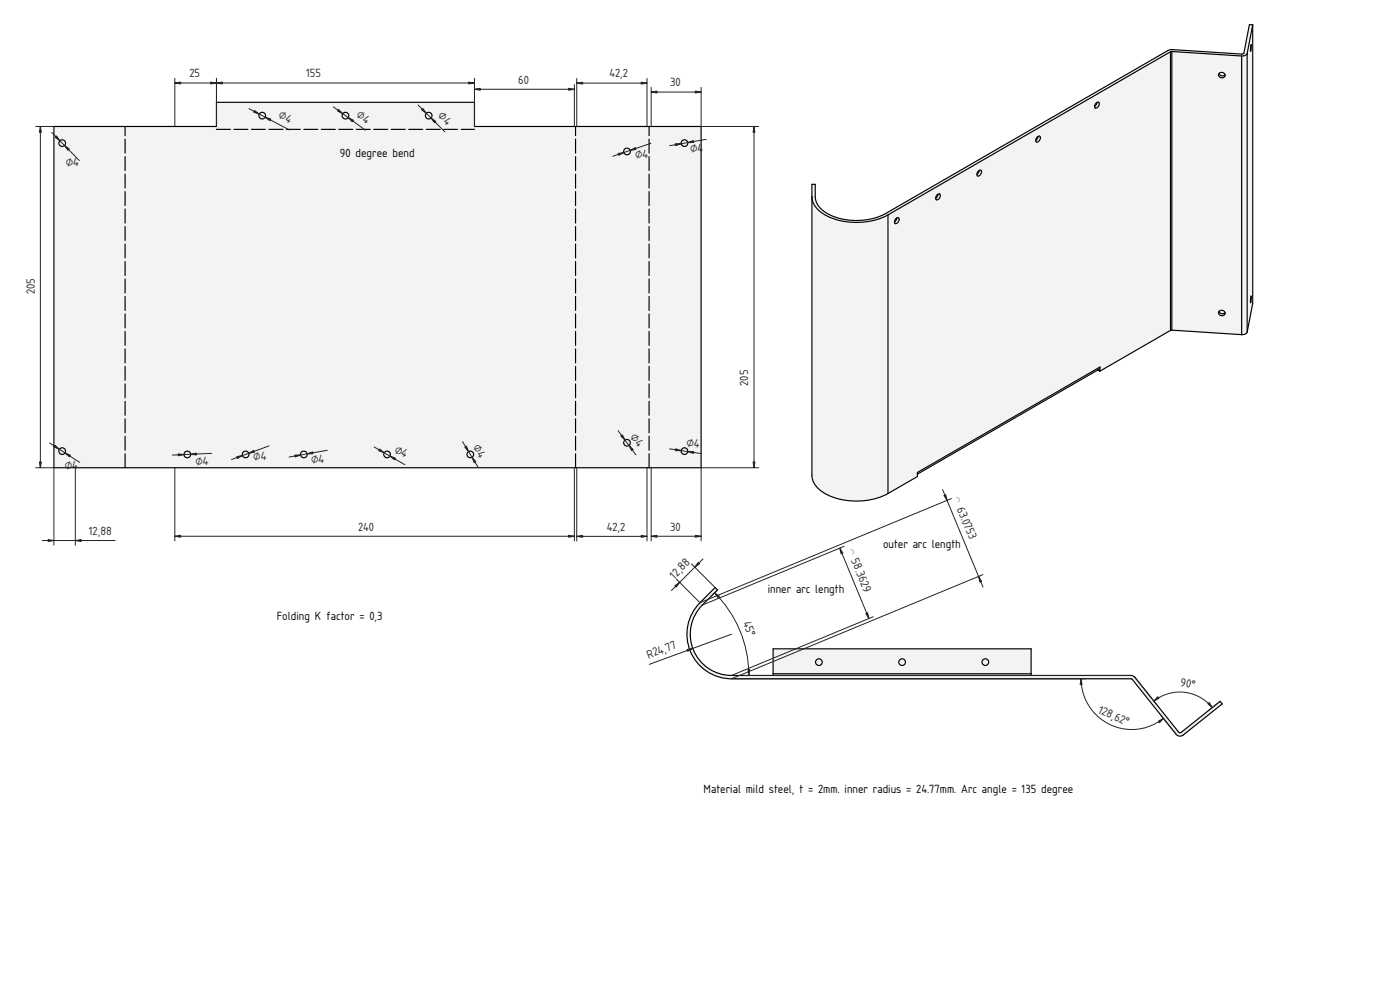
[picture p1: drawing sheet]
<svg xmlns="http://www.w3.org/2000/svg" width="841mm" height="594mm" viewBox="0 0 841 594" stroke-linecap="round" stroke-linejoin="round" font-family="sans-serif">
<g fill="#f1f3f5">
<path d="M488 111h2v7a16 16 0 0 0 13 13 39 39 0 0 0 29-3l170-98h2l43 2 4-17h2v167l-4 18-1 1h-2l-43-3-42 25-2-1-108 63v1l-18 10a40 40 0 0 1-41-2 12 12 0 0 1-4-8z" fill-rule="evenodd"/>
<path d="M533 129l170-98v167l-42 25v-2l-110 63v2l-18 10z" fill-rule="evenodd"/>
<path d="M488 118a16 16 0 0 0 13 13 43 43 0 0 0 32-2v167a40 40 0 0 1-41-2 12 12 0 0 1-4-8z" fill-rule="evenodd"/>
<path d="M704 31l42 3v167l-42-3z" fill-rule="evenodd"/>
<path d="M753 15v167l-4 17v-167z" fill-rule="evenodd"/>
<path d="M746 34l2-1 1-1v167l-1 2h-1h-1z" fill-rule="evenodd"/>
<path d="M488 111h2v7a16 16 0 0 0 13 13 39 39 0 0 0 29-3l170-98h2l43 2 4-17h2l-4 17-1 1-2 1-43-3-170 98a40 40 0 0 1-41-2 12 12 0 0 1-4-9z" fill-rule="evenodd"/>
<path d="M703 31h1v167h-1z" fill-rule="evenodd"/>
<path d="M551 284l110-63-1 1-109 63z" fill-rule="evenodd"/>
<path d="M733 187a1.8 1.8 0 0 1 3 0 1.8 1.8 0 0 1-2 3 1.7 1.7 0 0 1-2-1 1.7 1.7 0 0 1 1-2z" fill-rule="evenodd"/>
<path d="M733 44a1.8 1.8 0 0 1 3 0 1.8 1.8 0 0 1-2 3 1.7 1.7 0 0 1-2-1 1.7 1.7 0 0 1 1-2z" fill-rule="evenodd"/>
<path d="M538 131a1.2 1.2 0 0 1 2 0 1.2 1.2 0 0 1 0 2 1.4 1.4 0 0 1-2 1 1.4 1.4 0 0 1 0-2z" fill-rule="evenodd"/>
<path d="M588 103a1.2 1.2 0 0 1 2 0 1.2 1.2 0 0 1-1 1 1.4 1.4 0 0 1-2 2 1.5 1.5 0 0 1 0-3z" fill-rule="evenodd"/>
<path d="M623 82a1.2 1.2 0 0 1 2 0 1.2 1.2 0 0 1 0 2 1.4 1.4 0 0 1-2 1 1.4 1.4 0 0 1 0-2z" fill-rule="evenodd"/>
<path d="M563 117a1.2 1.2 0 0 1 2 0 1.2 1.2 0 0 1 0 2 1.4 1.4 0 0 1-2 1 1.4 1.4 0 0 1-1-2z" fill-rule="evenodd"/>
<path d="M659 62a1.2 1.2 0 0 1 1 0 1.2 1.2 0 0 1 0 2 1.4 1.4 0 0 1-2 1 1.4 1.4 0 0 1 0-2z" fill-rule="evenodd"/>
<path d="M539 131a1.5 1.5 0 0 1 1 1 1.5 1.5 0 0 1-1 2 .9 .9 0 0 1-1 0 .9 .9 0 0 1 0-1z" fill-rule="evenodd"/>
<path d="M588 102h1a1.5 1.5 0 0 1 1 2 1.5 1.5 0 0 1-1 1 1.1 1.1 0 0 1-2 1 1.1 1.1 0 0 1 1-2z" fill-rule="evenodd"/>
<path d="M624 82a1.5 1.5 0 0 1 1 1 1.5 1.5 0 0 1-1 2 .9 .9 0 0 1-1 0 .9 .9 0 0 1 0-1z" fill-rule="evenodd"/>
<path d="M659 62v-1a1.5 1.5 0 0 1 2 2 1.5 1.5 0 0 1-2 1 .9 .9 0 0 1-1 1 1 1 0 0 1 0-2z" fill-rule="evenodd"/>
<path d="M563 117h1a1.5 1.5 0 0 1 1 1 1.5 1.5 0 0 1-1 1 .9 .9 0 0 1-1 1 1 1 0 0 1 0-2z" fill-rule="evenodd"/>
<path d="M733 187a1.8 1.8 0 0 1 2-1 1.8 1.8 0 0 1 1 2 1.8 1.8 0 0 1-2 0 1.8 1.8 0 0 1-1-1z" fill-rule="evenodd"/>
<path d="M733 44a1.8 1.8 0 0 1 2 0 1.8 1.8 0 0 1 1 1 1.8 1.8 0 0 1-2 1 1.8 1.8 0 0 1-1-2z" fill-rule="evenodd"/>
<path d="M732 187a2.2 2.2 0 0 0 4 1 1.9 1.9 0 0 1-2 2 1.9 1.9 0 0 1-2-3z" fill-rule="evenodd"/>
<path d="M732 44a2.2 2.2 0 0 0 4 1 1.9 1.9 0 0 1-2 2 1.9 1.9 0 0 1-2-3z" fill-rule="evenodd"/>
<path d="M563 117l-1 2z" fill-rule="evenodd"/>
<path d="M659 62l-1 2z" fill-rule="evenodd"/>
<path d="M623 82h1l-2 2z" fill-rule="evenodd"/>
<path d="M588 103v-1l-1 3z" fill-rule="evenodd"/>
<path d="M538 131h1l-2 2z" fill-rule="evenodd"/>
<path d="M752 178l-1 4z" fill-rule="evenodd"/>
<path d="M752 27l-1 4z" fill-rule="evenodd"/>
<path d="M661 221v2l-2-1z" fill-rule="evenodd"/>
</g>
<g fill="none" stroke="#000" stroke-width=".7">
<path d="M753 15h-2l-4 17-43-2h-2l-170 98a37 37 0 0 1-39-2l-2-3-1-3v-9h-2v175a16 16 0 0 0 13 13 43 43 0 0 0 32-3M753 15v167l-4 17M753 15l-4 17M703 31v167M703 31l-170 98M704 31h-1M704 31v167M704 31l42 3M746 34v167M749 32l-1 1-2 1M749 32v167M752 27l-1 4z"/>
<path d="M732 44a2.2 2.2 0 0 0 4 1M732 44a2 2 0 0 1 4 0 2 2 0 0 1-1 3 2 2 0 0 1-3-2zM658 62a1.3 1.3 0 0 1 2 0 1.3 1.3 0 0 1 0 2 1.3 1.3 0 0 1-2 1 1.3 1.3 0 0 1 0-2zM659 62l-1 2M623 82a1.3 1.3 0 0 1 2 0 1.3 1.3 0 0 1-1 2 1.3 1.3 0 0 1-2 1 1.3 1.3 0 0 1 1-2zM624 82l-2 2M488 118a16 16 0 0 0 13 13 43 43 0 0 0 32-2M563 117a1.3 1.3 0 0 1 2 0 1.3 1.3 0 0 1-1 2 1.3 1.3 0 0 1-2 1 1.3 1.3 0 0 1 0-2zM563 117l-1 2M588 103a1.3 1.3 0 0 1 2 0 1.3 1.3 0 0 1-1 2 1.3 1.3 0 0 1-2 1 1.5 1.5 0 0 1 0-3zM588 102l-1 3M533 129v167"/>
<path d="M538 131a1.3 1.3 0 0 1 2 0 1.3 1.3 0 0 1 0 2 1.3 1.3 0 0 1-2 1 1.3 1.3 0 0 1 0-2zM539 131l-2 2M752 178l-1 4zM703 198l-42 25M704 198h-1M704 198l42 3M732 187a2.2 2.2 0 0 0 4 1M732 187a2 2 0 0 1 4 0 2 2 0 0 1-1 3 2 2 0 0 1-3-2zM749 199l-1 2h-2M659 222l2 1M661 221l-1 1-109 63M661 221l-110 63v2l-18 10"/>
<path d="M661 221v2"/>
</g>
<g fill="#f1f3f5">
<path d="M430 353l1 1-9 9a25 25 0 0 0-5 27 25 25 0 0 0 22 16h25v-16h155v16h62l28 34 24-19 1 2-23 19h-2l-2-1-28-33h-240a27 27 0 0 1-24-17 27 27 0 0 1 6-29z" fill-rule="evenodd"/>
<path d="M464 390h155v15h-155z" fill-rule="evenodd"/>
<path d="M430 353l1 1-9 9a25 25 0 0 0-5 27 25 25 0 0 0 22 16h241l2 1 27 33 24-19 1 2-23 19h-2l-2-1-28-33h-240a27 27 0 0 1-24-17 27 27 0 0 1 6-29z" fill-rule="evenodd"/>
<path d="M464 405h155v1h-155z" fill-rule="evenodd"/>
<circle cx="542" cy="398" r="2"/>
<circle cx="592" cy="398" r="2"/>
<circle cx="492" cy="398" r="2"/>
</g>
<g fill="none" stroke="#000" stroke-width=".7">
<path d="M421 362l9-9 1 1-9 9a25 25 0 0 0-5 27 25 25 0 0 0 22 16h241l2 1 27 33 24-19 1 2-23 19h-2l-2-1-28-33h-240a27 27 0 0 1-24-17 27 27 0 0 1 6-29zM464 406v-16h155v16M464 405h155"/>
<circle cx="492" cy="398" r="2"/>
<circle cx="542" cy="398" r="2"/>
<circle cx="592" cy="398" r="2"/>
</g>
<g fill="none" stroke="#212529" stroke-width=".6">
<path d="M566 294l25 59M572 299l-151 63-15-14M415 339l15 14M422 336l-19 19M504 329l18 43M507 328l-85 35M429 356a70 70 0 0 1 21 50M431 354l-4 4M590 345l-151 63h213M525 370l-86 36M439 381l-49 18M447 406h232"/>
<path d="M649 408a30 30 0 0 0 18 27 30 30 0 0 0 32-3M682 407l13 16M693 421a25 25 0 0 1 35 4M697 429l10 12M733 421l-7 6"/>
</g>
<g fill="#212529" stroke="#212529" stroke-width=".6">
<path d="M449 402h1v4z"/>
<path d="M429 356l3 2-1 1z"/>
<path d="M419 338l1 1-3 2z"/>
<path d="M405 352l3-2-2 3z"/>
<path d="M413 390l3-1-3 2z"/>
<path d="M504 329l2 3-1 1z"/>
<path d="M520 369l1-1 1 4z"/>
<path d="M567 298l1-1 1 4z"/>
<path d="M588 346l2 3-1 1z"/>
<path d="M726 423v-1l2 3z"/>
<path d="M696 419l-3 2z"/>
<path d="M696 433l3-1-2 2z"/>
<path d="M649 408l1 3h-1z"/>
</g>
<g fill="#f1f3f5">
<path d="M32 76h98v-15h155v15h136v205h-389z" fill-rule="evenodd"/>
<path d="M75 76h55v-15h155v15h61v205h-271z" fill-rule="evenodd"/>
<path d="M346 76h44v205h-44z" fill-rule="evenodd"/>
<path d="M32 76h43v205h-43z" fill-rule="evenodd"/>
<path d="M390 76h31v205h-31z" fill-rule="evenodd"/>
<circle cx="37" cy="271" r="2"/>
<circle cx="148" cy="273" r="2"/>
<circle cx="283" cy="273" r="2"/>
<circle cx="411" cy="271" r="2"/>
<circle cx="377" cy="91" r="2"/>
<circle cx="37" cy="86" r="2"/>
<circle cx="233" cy="273" r="2"/>
<circle cx="113" cy="273" r="2"/>
<circle cx="158" cy="69" r="2"/>
<circle cx="258" cy="69" r="2"/>
<circle cx="208" cy="69" r="2"/>
<circle cx="183" cy="273" r="2"/>
<circle cx="377" cy="266" r="2"/>
<circle cx="411" cy="86" r="2"/>
</g>
<g fill="none" stroke="#000" stroke-width=".7">
<path d="M32 76h98v-15h155v15h136v205h-389z"/>
<circle cx="158" cy="69" r="2"/>
<circle cx="208" cy="69" r="2"/>
<circle cx="258" cy="69" r="2"/>
<circle cx="37" cy="86" r="2"/>
<circle cx="377" cy="91" r="2"/>
<circle cx="411" cy="86" r="2"/>
<circle cx="37" cy="271" r="2"/>
<circle cx="113" cy="273" r="2"/>
<circle cx="148" cy="273" r="2"/>
<circle cx="183" cy="273" r="2"/>
<circle cx="233" cy="273" r="2"/>
<circle cx="283" cy="273" r="2"/>
<circle cx="377" cy="266" r="2"/>
<circle cx="411" cy="271" r="2"/>
</g>
<path d="M130 78h155M75 281v-205M346 281v-205M390 281v-205" fill="none" stroke="#000" stroke-width=".7" stroke-dasharray="8.4 2.1"/>
<g fill="none" stroke="#212529" stroke-width=".6">
<path d="M105 50h180M105 47v29M130 47v29M285 54h60M285 47v29M345 51v25M346 50h43M346 47v29M389 47v29M391 55h30M391 52v24M421 52v24h35"/>
<path d="M21 76h11M24 76v205M31 80l17 16M150 65l24 13M200 64l20 14M251 63l16 16M453 76v205M391 86l-23 8M424 84l-22 4M371 259l11 14M30 266l18 12M127 272l-23 1"/>
<path d="M162 268l-23 8M197 270l-23 5M225 268l18 11M278 265l9 16M402 270l19 2M21 281h11v46M45 281v46M105 281v44M345 281v44M346 281v44M389 281v44M391 281v44"/>
<path d="M456 281h-35v44M25 325h44M105 322h240M346 322h43M391 322h30"/>
</g>
<g fill="#212529" stroke="#212529" stroke-width=".6">
<path d="M127 49l3 1h-3z"/>
<path d="M105 50l4-1v1z"/>
<path d="M259 71l3 2-1 1z"/>
<path d="M253 66l1-1 2 3z"/>
<path d="M159 70l4 2-1 1z"/>
<path d="M153 66l3 3-4-2z"/>
<path d="M209 71l3 1v1z"/>
<path d="M203 66l3 2-3-1z"/>
<path d="M342 53l3 1h-3z"/>
<path d="M285 54l4-1v1z"/>
<path d="M385 49l4 1-4 1z"/>
<path d="M346 50l4-1v2z"/>
<path d="M418 55h3l-3 1z"/>
<path d="M391 55h4v1z"/>
<path d="M282 49l3 1h-3z"/>
<path d="M130 50l4-1v1z"/>
<path d="M105 322h4v1z"/>
<path d="M342 322h3l-3 1z"/>
<path d="M346 322h4v1z"/>
<path d="M385 322h4l-4 1z"/>
<path d="M391 322h4v1z"/>
<path d="M418 322h3l-3 1z"/>
<path d="M39 87l3 2-1 1z"/>
<path d="M33 82h1l2 3z"/>
<path d="M378 268l2 2-1 1z"/>
<path d="M373 262l1-1 1 3z"/>
<path d="M24 76l1 3h-1z"/>
<path d="M24 277h1l-1 4z"/>
<path d="M149 272l4-1v1z"/>
<path d="M142 274h4l-3 1z"/>
<path d="M29 324l3 1h-3z"/>
<path d="M45 325l4-1v1z"/>
<path d="M284 275l2 2-1 1z"/>
<path d="M279 269l1-1 1 3z"/>
<path d="M413 271h4v1z"/>
<path d="M406 270l3 1h-3z"/>
<path d="M39 272l3 1v1z"/>
<path d="M33 268l3 2-4-2z"/>
<path d="M234 274l4 1-1 1z"/>
<path d="M228 270l3 2-4-1z"/>
<path d="M452 277h2l-1 4z"/>
<path d="M453 76l1 3h-2z"/>
<path d="M185 273l3-2v2z"/>
<path d="M177 273h4l-4 2z"/>
<path d="M115 273l3-1v1z"/>
<path d="M107 273h4l-4 1z"/>
<path d="M379 90l3-1v1z"/>
<path d="M371 92h4l-3 1z"/>
<path d="M413 86l3-2 1 2z"/>
<path d="M406 86h3l-3 1z"/>
</g>
<g font-size="6.7" fill="#212529">
<text x="114" y="46">25</text>
<text x="184" y="46">155</text>
<text x="366" y="47">42,2</text>
<text x="311" y="50">60</text>
<text x="403" y="52">30</text>
<text x="167" y="71" transform="rotate(28 167 71)">⌀4</text>
<text x="214" y="70" transform="rotate(36 214 70)">⌀4</text>
<text x="263" y="70" transform="rotate(45 263 70)">⌀4</text>
<text x="382" y="95">⌀4</text>
<text x="415" y="91">⌀4</text>
<text x="39" y="100">⌀4</text>
<text x="21" y="177" transform="rotate(-90 21 177)">205</text>
<text x="450" y="232" transform="rotate(-90 450 232)">205</text>
<text x="378" y="263" transform="rotate(54 378 263)">⌀4</text>
<text x="284" y="269" transform="rotate(59 284 269)">⌀4</text>
<text x="412" y="268" transform="rotate(9 412 268)">⌀4</text>
<text x="236" y="271" transform="rotate(30 236 271)">⌀4</text>
<text x="39" y="282">⌀4</text>
<text x="117" y="279">⌀4</text>
<text x="152" y="277">⌀4</text>
<text x="187" y="278">⌀4</text>
<text x="572" y="300" transform="rotate(68 572 300)">◠ 63.0753</text>
<text x="53" y="321">12,88</text>
<text x="215" y="319">240</text>
<text x="364" y="319">42,2</text>
<text x="403" y="319">30</text>
<text x="509" y="331" transform="rotate(68 509 331)">◠ 58.3629</text>
<text x="405" y="348" transform="rotate(-45 405 348)">12,8</text>
<text x="446" y="374" transform="rotate(69 446 374)">45°</text>
<text x="390" y="396" transform="rotate(-20 390 396)">R24,77</text>
<text x="709" y="412" transform="rotate(10 709 412)">90°</text>
<text x="659" y="428" transform="rotate(25 659 428)">128,62°</text>
</g>
<g font-size="6.7">
<text x="204" y="95">90 degree bend</text>
<text x="530" y="329">outer arc length</text>
<text x="461" y="356">inner arc length</text>
<text x="166" y="372">Folding K factor = 0,3</text>
<text x="423" y="476">Material mild steel, t = 2mm. inner radius = 24.77mm. Arc angle = 135 degree</text>
</g>
</svg>
